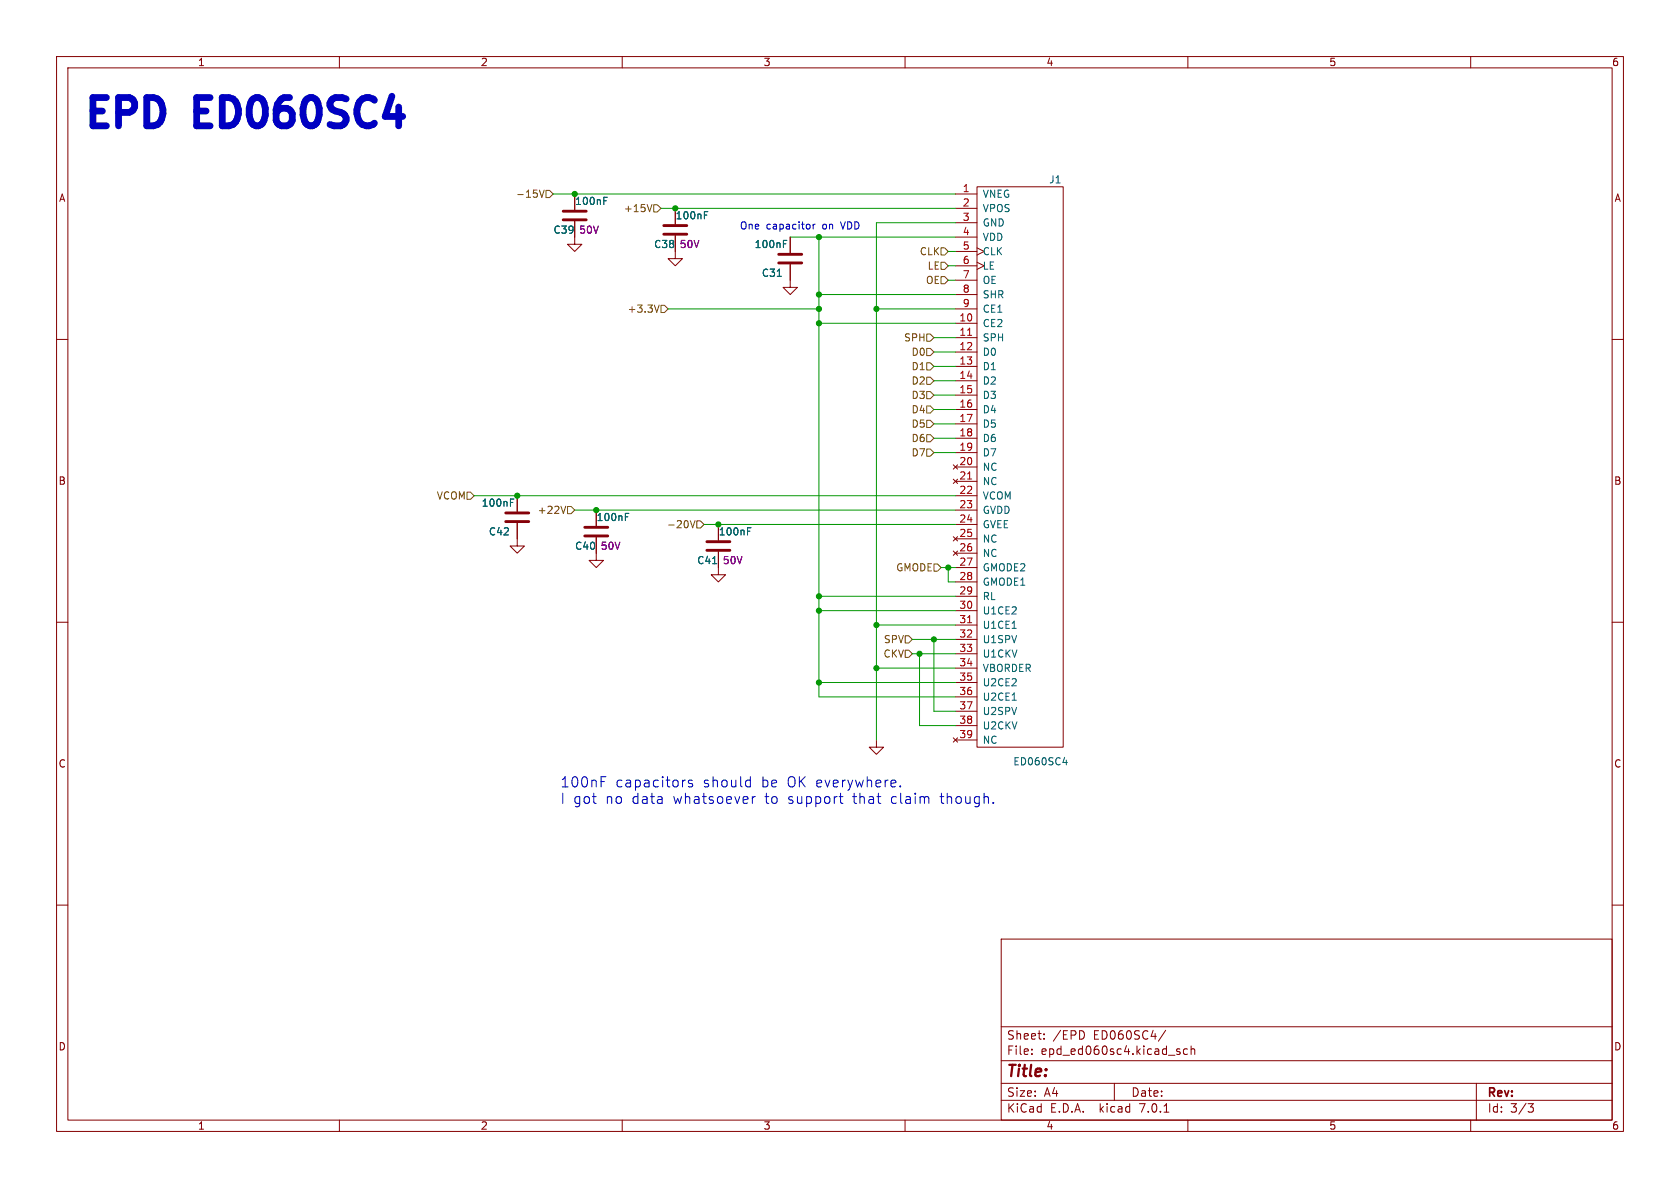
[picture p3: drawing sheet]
<svg xmlns="http://www.w3.org/2000/svg" width="297mm" height="210mm" viewBox="0 0 297 210" stroke-linecap="round" stroke-linejoin="round" font-family="sans-serif">
<g fill="none" stroke="#840000" stroke-width=".18">
<path d="M10 10h277v190h-277zM12 12h273v186h-273zM60 10v2M110 10v2M160 10v2M210 10v2M260 10v2M101.6 39.1v4.1h1.3l-1.3 1.3-1.3-1.3h1.3M101.6 34.3v2.8M119.4 36.8v2.8M168.9 34.3h3.8M168.9 36.8h3.8"/>
<path d="M168.9 39.4h3.8M172.7 33h15.3v99.1h-15.3zM10 60h2M119.4 41.7v4h1.2l-1.2 1.3-1.3-1.3h1.3M139.7 46.7v4.1h1.3l-1.3 1.3-1.3-1.3h1.3M139.7 41.9v2.8M168.9 57.2h3.8M168.9 59.7h3.8M168.9 41.9h3.8M168.9 44.5h3.8M168.9 47h3.8M168.9 49.5h3.8"/>
<path d="M168.9 52.1h3.8M168.9 54.6h3.8M172.7 43.8l1.3 .7-1.3 .6M172.7 46.4l1.3 .6-1.3 .6M285 60h2M168.9 62.2h3.8M168.9 64.8h3.8M168.9 67.3h3.8M168.9 69.9h3.8M168.9 72.4h3.8M168.9 74.9h3.8M168.9 77.5h3.8"/>
<path d="M91.4 92.5v4h1.3l-1.3 1.3-1.2-1.3h1.2M91.4 87.6v2.8M105.4 95v4.1h1.3l-1.3 1.2-1.3-1.2h1.3M105.4 90.2v2.8M127 97.5v4.1h1.3l-1.3 1.3-1.3-1.3h1.3M127 92.7v2.8M168.5 82.2l.8 .7M168.5 84.7l.8 .8M168.5 94.9l.8 .7M168.5 97.4l.8 .8M168.9 80h3.8M168.9 82.6h3.8"/>
<path d="M168.9 85.1h3.8M168.9 87.6h3.8M168.9 90.2h3.8M168.9 92.7h3.8M168.9 95.3h3.8M168.9 97.8h3.8M169.3 82.2l-.8 .7M169.3 84.7l-.8 .8M169.3 94.9l-.8 .7M169.3 97.4l-.8 .8M10 110h2M168.9 100.3h3.8"/>
<path d="M168.9 102.9h3.8M168.9 105.4h3.8M168.9 108h3.8M168.9 110.5h3.8M168.9 113h3.8M168.9 115.6h3.8M168.9 118.1h3.8M285 110h2M154.9 130.8v1.3h1.3l-1.3 1.3-1.2-1.3h1.2M168.5 130.4l.8 .8M168.9 120.7h3.8M168.9 123.2h3.8"/>
<path d="M168.9 125.7h3.8M168.9 128.3h3.8M168.9 130.8h3.8M169.3 130.4l-.8 .8M10 160h2M285 160h2M177 166h108v32h-108zM60 198v2M110 198v2M160 198v2M177 194.5h108M177 191.5h108"/>
<path d="M177 187.5h108M177 181.5h108M182.4 186.3v.1M182.4 185.5v.1M184.6 183.6v.1M184.6 182.8v.1M191.6 182.6v.7M197 191.5v3M205.8 196.6h.8M206.1 182.1l-1.3 2M208.1 185.8l.5 .2v.1v.2l-.5 .1M208.1 185.5h.5"/>
<path d="M209.9 185.5l-.4-.1-.3 .3v.4l.2 .2h.5M210 198v2M210.6 185.5l.2-.1 .3 .1 .1 .9M210.6 184.9v1.5M260 198v2M261 191.5v6.5M270.1 195.1h1l-.5 .6 .4 .1 .1 .5-.3 .3h-.4"/>
</g>
<path d="M99.6 38.9h4M99.6 37.3h4M117.3 39.9h4.1M117.3 41.4h4.1M137.7 46.5h4M137.7 45h4M89.4 92.2h4.1M89.4 90.7h4.1M103.4 94.7h4M103.4 93.2h4M125 97.3h4M125 95.8h4" fill="none" stroke="#840000" stroke-width=".51"/>
<path d="M106.8 34.9h.6M124.5 37.4h.6M138.5 42.5h.6M90.2 88.2h.6M110.6 90.8h.6M132.2 93.3h.6M187.9 134.8h.8M188.5 134.4v.8" fill="none" stroke="#006464" stroke-width=".18"/>
<path d="M171.1 59.3h.7M171.1 84.7h.7M171.1 110.1h.7" fill="none" stroke="#a90000" stroke-width=".18"/>
<g fill="none" stroke="#725600" stroke-width=".18">
<path d="M95.4 33.6l.4 1.3 .4-1.3M96.5 33.7h.7l.6 .6-.6 .6h-.7zM115.3 36.1l-.5 1.3M115.6 36.2h.6l.6 .6-.6 .7h-.6zM115.7 53.9l.4 1.3 .4-1.3M116.8 54h.7l.6 .6-.6 .6h-.7zM163.8 59.1h.7l.6 .6-.6 .6h-.7zM166.4 48.9h.6l.6 .6-.6 .7h-.6zM166.4 46.4h.6l.6 .6-.6 .6h-.6zM166.4 43.8h.6l.6 .7-.6 .6h-.6zM163.8 76.8h.7l.6 .7-.6 .6h-.7zM163.8 71.8h.7l.6 .6-.6 .6h-.7z"/>
<path d="M163.8 79.4h.7l.6 .6-.6 .6h-.7zM163.8 61.6h.7l.6 .6-.6 .7h-.7zM163.8 69.2h.7l.6 .7-.6 .6h-.7zM163.8 66.7h.7l.6 .6-.6 .6h-.7zM163.8 64.1h.7l.6 .7-.6 .6h-.7zM163.8 74.3h.7l.6 .6-.6 .7h-.7zM82.5 87h.7l.6 .6-.6 .7h-.7zM100 89.5l-.4 1.3M100.3 89.5h.7l.6 .7-.6 .6h-.7zM122 92l.5 1.3 .4-1.3M123.2 92.1h.6l.7 .6-.7 .6h-.6zM165.1 99.7h.6l.7 .6-.7 .7h-.6z"/>
<path d="M160 112.4h.7l.6 .6-.6 .7h-.7zM160 114.9h.7l.6 .7-.6 .6h-.7z"/>
</g>
<g fill="none" stroke="#0000c2" stroke-width=".18">
<path d="M143.8 39.6v.9M144.1 39.6l-.3 .3M106.3 137.3h.8M121.2 137.9l-.4 .1M122.4 138l-.5-.1-.2 .3 .1 .2 .6 .2v.4h-.7M132.1 137.9l.6 .1M132.7 139l-.6 .1M132.7 137.3v1.8M159.1 138.9v.2M133 140.8v1.2M133.5 140.8l-.3 .1-.2 .3M148.3 140.8h.7"/>
<path d="M148.6 140.2v1.6l.1 .1 .3 .1M163.9 140.8l.3 .3v.9M175.6 141.8v.2"/>
</g>
<g fill="none" stroke="#009600" stroke-width=".18">
<path d="M97.8 34.3h71.1M116.8 36.8h52.1M168.9 39.4h-14v91.4M118.1 54.6h26.7M139.7 41.9h29.2M144.8 41.9v81.3h24.1M144.8 52.1h24.1M144.8 57.2h24.1M154.9 54.6h14M165.1 59.7h3.8M167.6 44.5h1.3M167.6 47h1.3"/>
<path d="M167.6 49.5h1.3M165.1 74.9h3.8M165.1 62.2h3.8M165.1 64.8h3.8M165.1 69.9h3.8M165.1 77.5h3.8M165.1 72.4h3.8M165.1 67.3h3.8M83.8 87.6h85.1M101.6 90.2h67.3M124.5 92.7h44.4M165.1 80h3.8"/>
<path d="M144.8 108h24.1M144.8 105.4h24.1M154.9 118.1h14M154.9 110.5h14M161.3 115.6h7.6M161.3 113h7.6M162.6 115.6v12.7h6.3M165.1 113v12.7h3.8M166.4 100.3h2.5M167.6 100.3v2.6h1.3M144.8 120.7h24.1"/>
</g>
<g fill="#009600" stroke="#009600" stroke-width=".18">
<circle cx="144.8" cy="54.6" r=".46"/>
<circle cx="144.8" cy="52.1" r=".46"/>
<circle cx="144.8" cy="57.2" r=".46"/>
<circle cx="154.9" cy="54.6" r=".46"/>
<circle cx="144.8" cy="41.9" r=".46"/>
<circle cx="119.4" cy="36.8" r=".46"/>
<circle cx="101.6" cy="34.3" r=".46"/>
<circle cx="167.6" cy="100.3" r=".46"/>
<circle cx="144.8" cy="120.7" r=".46"/>
<circle cx="144.8" cy="108" r=".46"/>
<circle cx="162.6" cy="115.6" r=".46"/>
<circle cx="154.9" cy="118.1" r=".46"/>
<circle cx="154.9" cy="110.5" r=".46"/>
<circle cx="165.1" cy="113" r=".46"/>
<circle cx="144.8" cy="105.4" r=".46"/>
<circle cx="127" cy="92.7" r=".46"/>
<circle cx="91.4" cy="87.6" r=".46"/>
<circle cx="105.4" cy="90.2" r=".46"/>
</g>
<g font-size="7" fill="#0000c2">
<text x="15.2" y="22.9">EPD</text>
<text x="35.6" y="22.9">ED060SC4</text>
</g>
<text font-size="2.8" fill="#840000" x="178" y="190.8">Title:</text>
<g font-size="2.5" fill="#0000c2">
<text x="99.1" y="139.3">100nF</text>
<text x="99.1" y="142.2">I got</text>
<text x="107" y="142.2">no</text>
<text x="108.8" y="139.3">capacitors</text>
<text x="111.6" y="142.2">data</text>
<text x="118.9" y="142.2">whatsoever</text>
<text x="124.2" y="139.3">should</text>
<text x="134.5" y="139.3">be</text>
<text x="135.2" y="142.2">to</text>
<text x="139.1" y="139.3">OK everywhere.</text>
<text x="139.2" y="142.2">support</text>
<text x="150.7" y="142.2">that</text>
<text x="157.4" y="142.2">claim</text>
<text x="166.2" y="142.2">though.</text>
</g>
<g font-size="2.1" fill="#840000">
<text x="178" y="183.9">Sheet:</text>
<text x="186.2" y="183.9">/EPD</text>
<text x="193.3" y="183.9">ED060SC4/</text>
<text x="178" y="186.6">File:</text>
<text x="184" y="186.6">epd_ed060sc4.kicad_sch</text>
<text x="178" y="196.8">KiCad</text>
<text x="178" y="194">Size:</text>
<text x="184.6" y="194">A4</text>
<text x="185.7" y="196.8">E.D.A.</text>
<text x="194.4" y="196.8">kicad</text>
<text x="200" y="194">Date:</text>
<text x="201.5" y="196.8">7.0.1</text>
<text x="263" y="194.2">Rev:</text>
<text x="263" y="196.8">Id:</text>
<text x="267" y="196.8">3/3</text>
</g>
<g font-size="1.8" fill="#840000">
<text x="35" y="11.8">1</text>
<text x="85" y="11.8">2</text>
<text x="135" y="11.8">3</text>
<text x="185" y="11.8">4</text>
<text x="235" y="11.8">5</text>
<text x="285" y="11.8">6</text>
<text x="10.4" y="35.8">A</text>
<text x="285.4" y="35.8">A</text>
<text x="10.3" y="85.8">B</text>
<text x="285.3" y="85.8">B</text>
<text x="10.3" y="135.8">C</text>
<text x="285.3" y="135.8">C</text>
<text x="10.3" y="185.8">D</text>
<text x="285.3" y="185.8">D</text>
<text x="35" y="199.8">1</text>
<text x="85" y="199.8">2</text>
<text x="135" y="199.8">3</text>
<text x="185" y="199.8">4</text>
<text x="235" y="199.8">5</text>
<text x="285" y="199.8">6</text>
</g>
<g font-size="1.8" fill="#725600">
<text x="91.1" y="35.1">-15V</text>
<text x="110.2" y="37.7">+15V</text>
<text x="162.5" y="45.3">CLK</text>
<text x="163.9" y="47.8">LE</text>
<text x="163.6" y="50.4">OE</text>
<text x="110.8" y="55.4">+3.3V</text>
<text x="159.7" y="60.5">SPH</text>
<text x="161" y="63.1">D0</text>
<text x="161" y="65.6">D1</text>
<text x="161" y="70.7">D3</text>
<text x="161" y="68.1">D2</text>
<text x="161" y="73.2">D4</text>
<text x="161" y="75.8">D5</text>
<text x="161" y="78.3">D6</text>
<text x="161" y="80.8">D7</text>
<text x="77.1" y="88.5">VCOM</text>
<text x="94.9" y="91">+22V</text>
<text x="117.8" y="93.5">-20V</text>
<text x="158.3" y="101.2">GMODE</text>
<text x="156.1" y="113.9">SPV</text>
<text x="156.1" y="116.4">CKV</text>
</g>
<g font-size="1.8" fill="#a90000">
<text x="170.1" y="34">1</text>
<text x="170.1" y="36.6">2</text>
<text x="170.1" y="39.1">3</text>
<text x="170.1" y="41.7">4</text>
<text x="170.1" y="44.2">5</text>
<text x="170.1" y="46.7">6</text>
<text x="170.1" y="49.3">7</text>
<text x="170.1" y="51.8">8</text>
<text x="169.5" y="56.9">10</text>
<text x="169.5" y="59.4">11</text>
<text x="170.1" y="54.4">9</text>
<text x="169.5" y="62">12</text>
<text x="169.5" y="64.5">13</text>
<text x="169.5" y="67.1">14</text>
<text x="169.5" y="69.6">15</text>
<text x="169.5" y="72.1">16</text>
<text x="169.5" y="74.7">17</text>
<text x="169.5" y="77.2">18</text>
<text x="169.5" y="79.8">19</text>
<text x="169.5" y="82.3">20</text>
<text x="169.5" y="84.8">21</text>
<text x="169.5" y="87.4">22</text>
<text x="169.5" y="89.9">23</text>
<text x="169.5" y="92.5">24</text>
<text x="169.5" y="95">25</text>
<text x="169.5" y="97.5">26</text>
<text x="169.5" y="100.1">27</text>
<text x="169.5" y="102.6">28</text>
<text x="169.5" y="105.2">29</text>
<text x="169.5" y="107.7">30</text>
<text x="169.5" y="110.2">31</text>
<text x="169.5" y="112.8">32</text>
<text x="169.5" y="115.3">33</text>
<text x="169.5" y="117.9">34</text>
<text x="169.5" y="120.4">35</text>
<text x="169.5" y="122.9">36</text>
<text x="169.5" y="125.5">37</text>
<text x="169.5" y="128">38</text>
<text x="169.5" y="130.6">39</text>
</g>
<g font-size="1.8" fill="#006464">
<text x="173.7" y="35.1">VNEG</text>
<text x="185.4" y="32.6">J1</text>
<text x="97.8" y="41.5">C39</text>
<text x="101.6" y="36.4">100nF</text>
<text x="119.4" y="38.9">100nF</text>
<text x="173.7" y="37.7">VPOS</text>
<text x="173.7" y="40.2">GND</text>
<text x="115.6" y="44">C38</text>
<text x="133.4" y="44">100nF</text>
<text x="173.7" y="42.7">VDD</text>
<text x="173.7" y="45.3">CLK</text>
<text x="173.7" y="47.8">LE</text>
<text x="134.6" y="49.1">C31</text>
<text x="173.7" y="50.4">OE</text>
<text x="173.7" y="52.9">SHR</text>
<text x="173.7" y="58">CE2</text>
<text x="173.7" y="55.4">CE1</text>
<text x="173.7" y="60.5">SPH</text>
<text x="173.7" y="63.1">D0</text>
<text x="173.7" y="65.6">D1</text>
<text x="173.7" y="68.1">D2</text>
<text x="173.7" y="70.7">D3</text>
<text x="173.7" y="73.2">D4</text>
<text x="173.7" y="75.8">D5</text>
<text x="173.7" y="78.3">D6</text>
<text x="173.7" y="80.8">D7</text>
<text x="173.7" y="83.4">NC</text>
<text x="85.1" y="89.7">100nF</text>
<text x="173.7" y="85.9">NC</text>
<text x="173.7" y="88.5">VCOM</text>
<text x="86.4" y="94.8">C42</text>
<text x="105.4" y="92.3">100nF</text>
<text x="127" y="94.8">100nF</text>
<text x="173.7" y="91">GVDD</text>
<text x="173.7" y="93.5">GVEE</text>
<text x="101.6" y="97.3">C40</text>
<text x="123.2" y="99.9">C41</text>
<text x="173.7" y="96.1">NC</text>
<text x="173.7" y="98.6">NC</text>
<text x="173.7" y="101.2">GMODE2</text>
<text x="173.7" y="103.7">GMODE1</text>
<text x="173.7" y="106.2">RL</text>
<text x="173.7" y="108.8">U1CE2</text>
<text x="173.7" y="111.3">U1CE1</text>
<text x="173.7" y="113.9">U1SPV</text>
<text x="173.7" y="116.4">U1CKV</text>
<text x="173.7" y="118.9">VBORDER</text>
<text x="173.7" y="121.5">U2CE2</text>
<text x="173.7" y="124">U2CE1</text>
<text x="173.7" y="126.6">U2SPV</text>
<text x="173.7" y="129.1">U2CKV</text>
<text x="173.7" y="131.6">NC</text>
<text x="179.1" y="135.4">ED060SC4</text>
</g>
<g font-size="1.8" fill="#840084">
<text x="102.3" y="41.5">50V</text>
<text x="120.1" y="44">50V</text>
<text x="106.1" y="97.3">50V</text>
<text x="127.7" y="99.9">50V</text>
</g>
<g font-size="1.8" fill="#0000c2">
<text x="130.8" y="40.6">One</text>
<text x="135.5" y="40.6">capacitor</text>
<text x="145.5" y="40.6">on</text>
<text x="148.8" y="40.6">VDD</text>
</g>
</svg>
